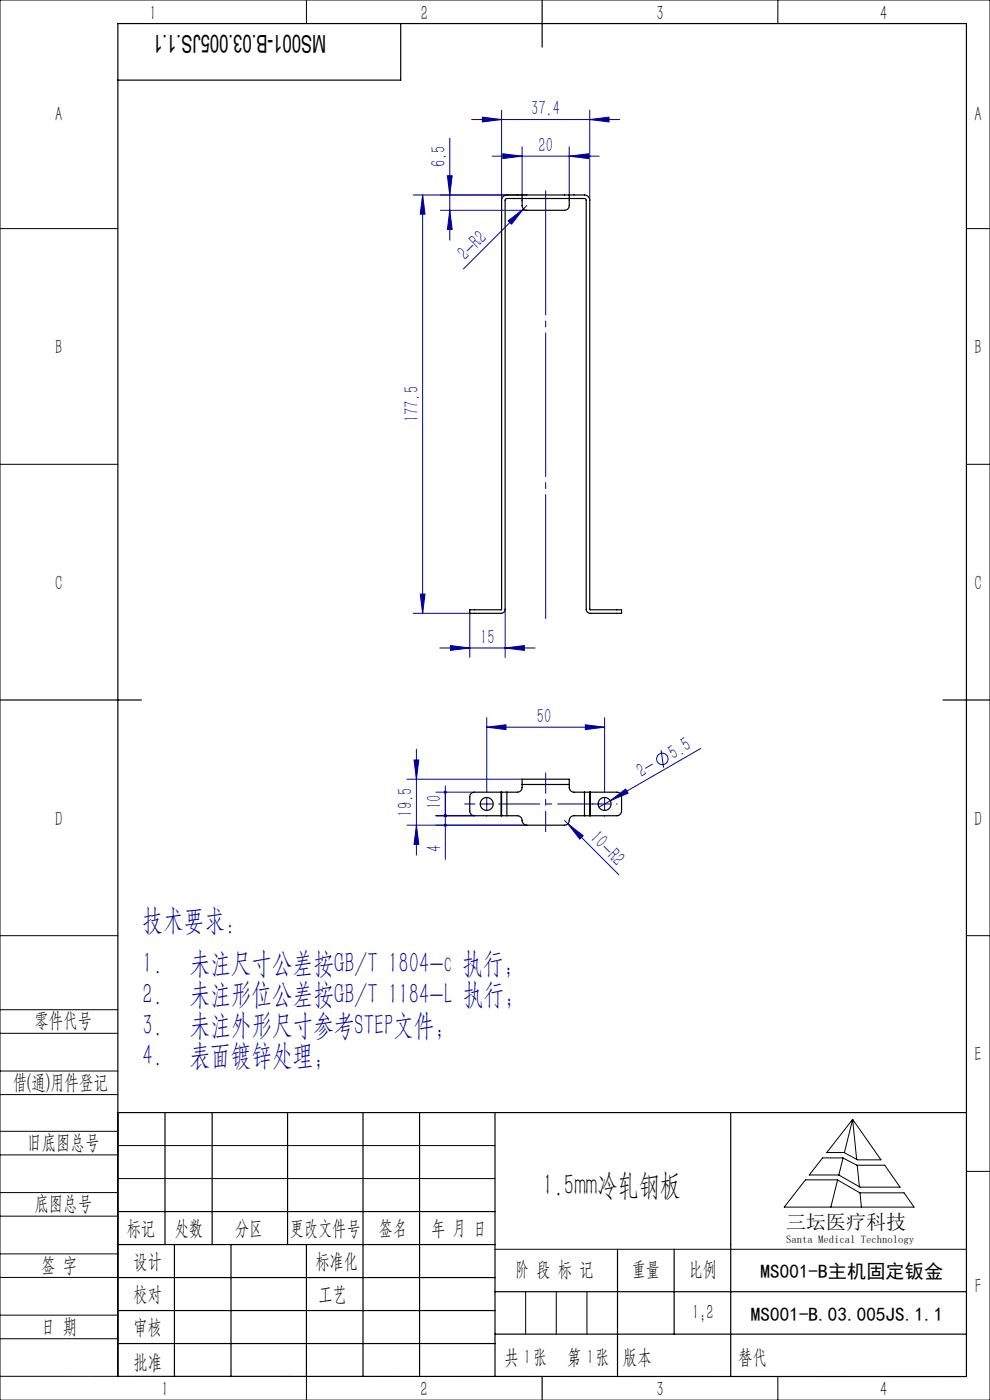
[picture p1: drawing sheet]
<svg xmlns="http://www.w3.org/2000/svg" width="210mm" height="297mm" viewBox="0 0 210 297" stroke-linecap="round" stroke-linejoin="round" font-family="sans-serif">
<g fill="none" stroke="#0000a0" stroke-width=".21">
<path d="M94.9 37.3h1l-.5 4.1zM95.4 29.3v21.7M100 25.4h31.4M102.3 24.9l4.1 .5-4.1 .5zM104.4 33.1h22.7M106.4 23.4v19.1M106.7 32.6l4 .5-4 .5zM110.7 31.1v10.3M120.7 33.1l4.1-.5v1zM120.7 31.1v10.3M125.1 25.4l4.1-.5v1zM125.1 23.4v19.1"/>
<path d="M87.6 41.4h24.1M89.6 41.4l.6 4h-1.1zM89.6 41.4v88.7M93.4 44.6h18.3M95.4 44.6l.5 4.1h-1zM107.8 46.8l3.2-2.5-2.5 3.3zM111.7 43.6l-13.4 13.5M87.6 130.1h12v9.4M89.1 126h1.1l-.6 4.1zM93.3 137.5h20.2M95.6 137l4 .5-4 .5zM107.1 137.5l4.1-.5v1z"/>
<path d="M107.1 129.2v10.3M88.3 159v22.4M103.2 154.3l4.1-.5v1zM103.2 152.3v15.6M103.2 154.3h25M124.2 153.8l4 .5-4 .5zM128.2 152.3v15.6M140.2 159.2l.6 3.6M148.6 158.8l-19.2 11.1M86.3 165.3h24.4M87.8 161.2h1l-.5 4.1zM88.3 175.1l.5 4h-1z"/>
<path d="M92.5 168.1h8.1M92.5 173.1h8.1M94.5 166.7v15.6M102 170.6h2.5M103.2 169.3v2.5M111.7 175.1h-25.4M119.7 174.1l11.6 11.5M120.5 174.8l3.2 2.5-.7 .7zM127 170.6h2.5M128.2 169.3v2.5M129.4 169.9l3.3-2.5 .5 .9zM129.4 169.9l-2.3 1.3"/>
<circle cx="140.5" cy="161" r="1.21"/>
</g>
<path d="M100.7 170.6h-2.1M103.2 168.1v-.2M103.2 173.1v.1M125.7 170.6h-.1M128.2 168.1v-.2M128.2 173.1v.1M130.7 170.6h.2" fill="none" stroke="#0000a0" stroke-width=".21" stroke-dasharray="30.5 1.3 1.3 1.3"/>
<path d="M105.7 170.6h21.3" fill="none" stroke="#0000a0" stroke-width=".21" stroke-dasharray="30.5 1.3 1.3 1.3" stroke-dashoffset="21.7"/>
<path d="M115.7 131.2v-90.7" fill="none" stroke="#0000a0" stroke-width=".21" stroke-dasharray="30.5 1.3 1.3 1.3" stroke-dashoffset="4.1"/>
<path d="M115.7 176.4v-12.4" fill="none" stroke="#0000a0" stroke-width=".21" stroke-dasharray="30.5 1.3 1.3 1.3" stroke-dashoffset="26.1"/>
<g fill="none" stroke="#000" stroke-width=".21">
<path d="M0 0h210v297h-210zM65 0v5M165 0v5M0 48.5h25M205 48.5h5M0 98.5h25M205 98.5h5M0 198.5h25M205 198.5h5M0 214.2h25M0 219.2h25M0 232.2h25"/>
<path d="M0 227.2h25M0 240h25M25 236v56h-25M180.9 237.5l6 8.6h-5l-2.9-1.6h-3.6zM180.9 237.5l-1.8 7M180.9 237.5l.8 8.5M0 245h25M0 258h25M0 253h25M25 243h80M25 250h80M170.9 250.3h6.7l4.8 2.8h9.4l2.1 3h-27.5z"/>
<path d="M174.5 245.6h4.3l3 1.6h5.9l3.2 4.7h-8.5l-4.5-2.6h-6.2zM177.7 250.3l-1.5 5.8M178.8 245.7l-.9 3.6M181.8 247.2l.5 4.6M182.4 253.1l.3 3M205 248.5h5M0 271h25M0 266h25M0 279h25M105 265h100M111.5 274v9M118 274v9"/>
<path d="M124.5 274v9M0 284h25M65 292v5M153.7 292h.1M165 292v5"/>
</g>
<g fill="none" stroke="#000" stroke-width=".25">
<path d="M85 5v12h-60M115 0v10M0 148.5h30M200 148.5h10M25 236h180M35 236v28M45 236v28M61 236v28M77 236v56M89 236v56M105 236v56M155 236v56"/>
<path d="M25 257h80M25 264h80M25 271h80M25 278h80M37 264v28M49 264v28M65 264v28M105 274h100M131 265v27M143 265v18M25 292h180v-287h-180v287M25 285h80"/>
<path d="M105 283h100M115 292v5"/>
</g>
<g fill="#0000a0">
<path d="M129.4 169.9l3.3-2.5 .5 .9z"/>
<path d="M107.8 46.8l3.2-2.5-2.5 3.3z"/>
<path d="M120.5 174.8l3.2 2.5-.7 .7z"/>
<path d="M106.7 32.6l4 .5-4 .5zM120.7 33.1l4.1-.5v1zM95.6 137l4 .5-4 .5zM107.1 137.5l4.1-.5v1zM102.3 24.9l4.1 .5-4.1 .5zM125.1 25.4l4.1-.5v1zM103.2 154.3l4.1-.5v1zM124.2 153.8l4 .5-4 .5z"/>
<path d="M94.2 167.8a.34 .34 0 0 0 .1 .5 .34 .34 0 0 0 .5-.2 .34 .34 0 0 0-.3-.4v.4v-.4zM94.2 172.8v.4l.3 .2v-.3v.3a.34 .34 0 0 0 .3-.5 .34 .34 0 0 0-.6-.1zM94.2 172.8v.4l.3 .2v-.3v.3a.34 .34 0 0 0 .3-.5 .34 .34 0 0 0-.6-.1zM94.2 174.8a.34 .34 0 0 0 .1 .5 .34 .34 0 0 0 .5-.2 .34 .34 0 0 0-.3-.4v.4v-.4z"/>
<path d="M89.1 126h1.1l-.6 4.1zM89.6 41.4l.6 4h-1.1z"/>
<path d="M94.9 37.3h1l-.5 4.1zM95.4 44.6l.5 4.1h-1zM87.8 161.2h1l-.5 4.1zM88.3 175.1l.5 4h-1z"/>
</g>
<g fill="none" stroke="#000" stroke-width=".25">
<path d="M110.7 42.1h10M110.7 41.4h10M110.7 41.4h-3.2a1.12 1.12 0 0 0-1.1 1.1v86.7l-.1 .2h-6.7v.7h6.7a.87 .87 0 0 0 .8-.9v-86.7l.3-.4h3.3M110.7 42.1v1.5a1 1 0 0 0 1 1h8a1 1 0 0 0 1-1v-1.5M110.7 41.4v.7M120.7 41.4h3.3a1.12 1.12 0 0 1 1.1 1.1v86.7l.1 .2h6.6v.7h-6.6a.87 .87 0 0 1-.9-.9v-86.7l-.2-.4h-3.4M120.7 41.4v.7M106.3 173.1h.1M106.3 168.1h.1M106.3 168.1h-5.7a1 1 0 0 0-1 1v3a1 1 0 0 0 1 1h5.7M106.3 168.1v5M106.4 173.1h1.1"/>
<path d="M106.4 168.1h1.1M106.4 168.1v5M107.5 173.1h2.2a1.19 1.19 0 0 1 1.1 1.3l.4 .5 .5 .2h8a1.19 1.19 0 0 0 1.1-1.4l.2-.4 .6-.2h2.4M107.5 168.1v5M110.7 166.4v.7a1 1 0 0 1-1 1h-2.2M110.7 166.4v-1.1h10v1.1M110.7 166.4h10M120.7 166.4v.7a1 1 0 0 0 1 1h2.3M124 173.1h1.1M124 168.1h1.1M124 168.1v5M125.1 173.1h.1"/>
<path d="M125.1 168.1h.1M125.1 168.1v5M125.2 168.1h5.6a1 1 0 0 1 1 1v3a1 1 0 0 1-1 1h-5.6M125.2 168.1v5"/>
<circle cx="103.2" cy="170.6" r="1.38"/>
<circle cx="128.2" cy="170.6" r="1.38"/>
</g>
<g font-size="6.3" fill="#0000a0">
<text x="30.2" y="197.3">技术要求：</text>
<text x="30.2" y="206.5">1.</text>
<text x="40.2" y="206.5">未注尺寸公差按GB/T 1804-c 执行；</text>
<text x="30.2" y="213">2.</text>
<text x="40.2" y="213">未注形位公差按GB/T 1184-L 执行；</text>
<text x="30.2" y="219.5">3.</text>
<text x="40.2" y="219.5">未注外形尺寸参考STEP文件；</text>
<text x="30.2" y="226">4.</text>
<text x="40.2" y="226">表面镀锌处理；</text>
</g>
<text font-size="6.3" x="115.2" y="253.6">1.5mm冷轧钢板</text>
<text font-size="5.2" x="69.2" y="7.3" transform="rotate(-180 69.2 7.3)">MS001-B.03.005JS.1.1</text>
<g font-size="4.4" fill="#010000">
<text x="31.7" y="4.1">1</text>
<text x="89.2" y="4.1">2</text>
<text x="139.2" y="4.1">3</text>
<text x="186.7" y="4.1">4</text>
<text x="156.6" y="289.5">替代</text>
</g>
<g font-size="4.4">
<text x="11.7" y="25.7">A</text>
<text x="206.7" y="25.7">A</text>
<text x="11.7" y="75.2">B</text>
<text x="206.7" y="75.2">B</text>
<text x="11.7" y="125.2">C</text>
<text x="206.7" y="125.2">C</text>
<text x="11.7" y="175.2">D</text>
<text x="206.7" y="175.2">D</text>
<text x="7.3" y="217.9">零件代号</text>
<text x="206.7" y="225.2">E</text>
<text x="2.7" y="231">借(通)用件登记</text>
<text x="5.8" y="243.7">旧底图总号</text>
<text x="7.3" y="256.8">底图总号</text>
<text x="26.9" y="261.9">标记</text>
<text x="37.1" y="261.9">处数</text>
<text x="49.9" y="261.9">分区</text>
<text x="61.5" y="261.9">更改文件号</text>
<text x="80.4" y="261.9">签名</text>
<text x="91.5" y="261.9">年 月 日</text>
<text x="8.7" y="269.8">签 字</text>
<text x="28.3" y="268.9">设计</text>
<text x="66.9" y="268.9">标准化</text>
<text x="109.3" y="270.8">阶 段 标 记</text>
<text x="134" y="270.8">重量</text>
<text x="146.1" y="270.8">比例</text>
<text x="206.8" y="274.2">F</text>
<text x="28.3" y="276">校对</text>
<text x="67.6" y="276">工艺</text>
<text x="146.8" y="279.8">1;2</text>
<text x="8.7" y="282.9">日 期</text>
<text x="28.4" y="283">审核</text>
<text x="28.3" y="290.4">批准</text>
<text x="107" y="289.5">共 张</text>
<text x="111.1" y="289.5">1</text>
<text x="120.3" y="289.5">第 张</text>
<text x="124.5" y="289.5">1</text>
<text x="132.1" y="289.5">版本</text>
<text x="34.2" y="296.2">1</text>
<text x="89.2" y="296.2">2</text>
<text x="139.2" y="296.2">3</text>
<text x="186.7" y="296.2">4</text>
</g>
<g font-size="4.4" fill="#0000a0">
<text x="112.7" y="24.5">37.4</text>
<text x="94.5" y="35.4" transform="rotate(-90 94.5 35.4)">6.5</text>
<text x="114.2" y="32.3">20</text>
<text x="98.8" y="55.4" transform="rotate(-45 98.8 55.4)">2-R2</text>
<text x="88.8" y="89.6" transform="rotate(-90 88.8 89.6)">177.5</text>
<text x="101.9" y="136.6">15</text>
<text x="113.9" y="153.4">50</text>
<text x="142.9" y="161.1" transform="rotate(-30 142.9 161.1)">5.5</text>
<text x="136.1" y="165" transform="rotate(-30 136.1 165)">2-</text>
<text x="87.5" y="173.2" transform="rotate(-90 87.5 173.2)">19.5</text>
<text x="93.6" y="171.7" transform="rotate(-90 93.6 171.7)">10</text>
<text x="124.9" y="178.1" transform="rotate(45 124.9 178.1)">10-R2</text>
<text x="93.6" y="180.8" transform="rotate(-90 93.6 180.8)">4</text>
</g>
<text font-size="4.2" x="166.8" y="260.7">三坛医疗科技</text>
<g font-size="4.1">
<text x="161.3" y="271.1">MS001-B主机固定钣金</text>
<text x="159.3" y="280.2">MS001-B.03.005JS.1.1</text>
</g>
<text font-size="2.3" x="166.8" y="263.6">Santa Medical Technology</text>
</svg>
